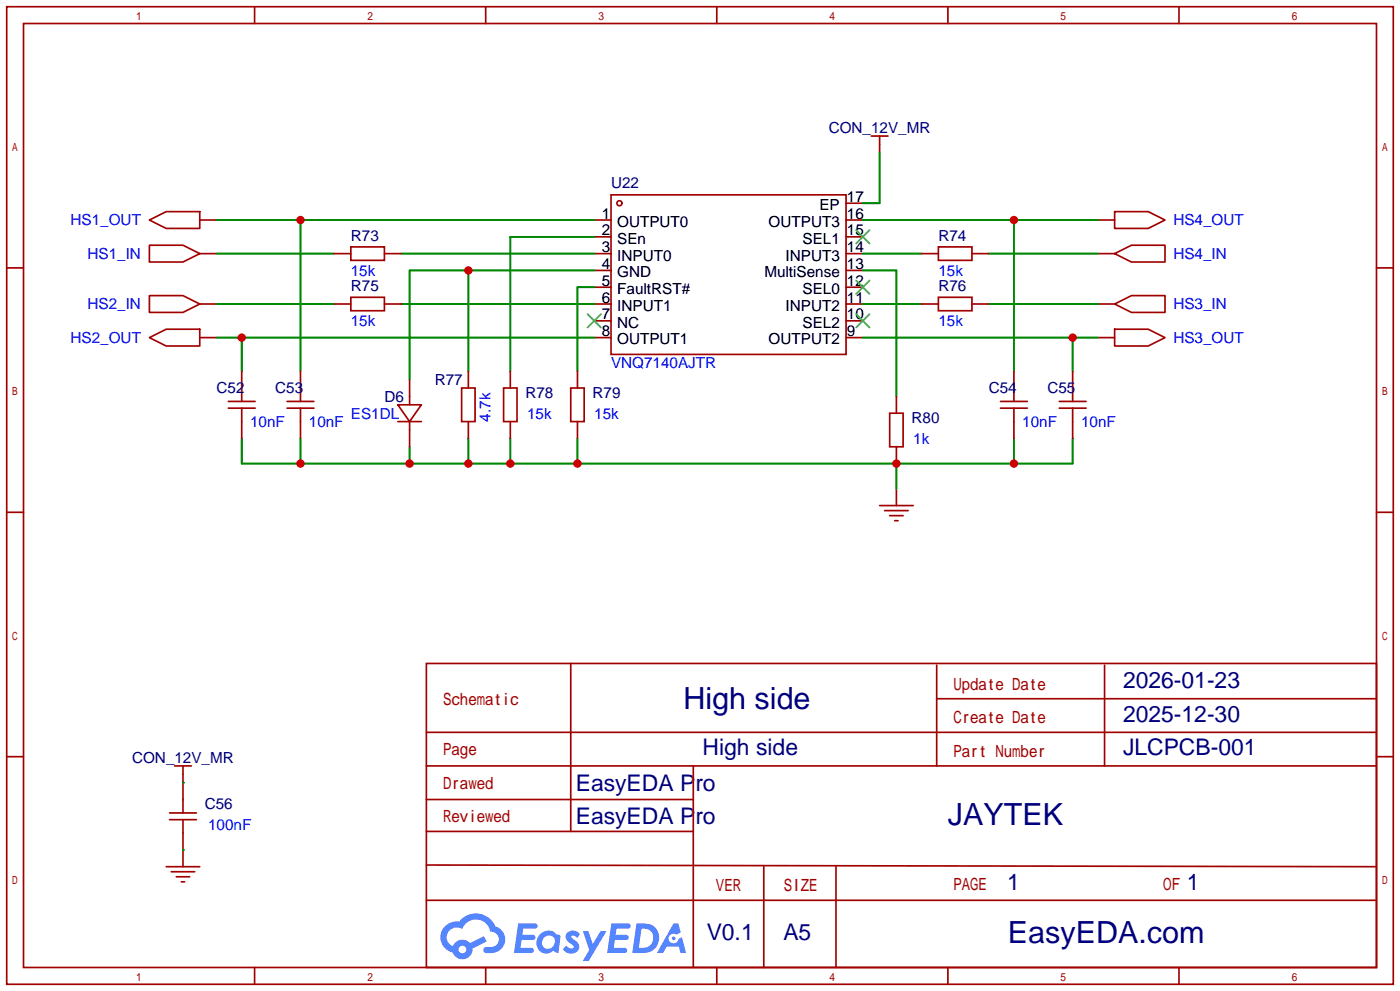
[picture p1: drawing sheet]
<svg xmlns="http://www.w3.org/2000/svg" width="212mm" height="150mm" viewBox="0 0 212 150" stroke-linecap="round" stroke-linejoin="round" font-family="sans-serif">
<g fill="none" stroke="#a10000" stroke-width=".25">
<path d="M1 1h209.8v147.8h-209.8zM3.6 3.6h204.7v142.7h-204.7zM38.5 1v2.6M73.5 1v2.6M108.5 1v2.6M143.4 1v2.6M178.4 1v2.6M1 40.5h2.6M208.3 40.5h2.5M1 77.5h2.6M208.3 77.5h2.5M1 114.4h2.6"/>
<path d="M64.5 100.3h143.8v46h-143.8zM64.5 115.8h143.8M64.5 110.7h143.8M86.4 100.3v25.4M104.9 115.8v15M141.7 100.6v15.2M141.7 105.7h66.6M167.1 100.6v15.2M208.3 114.4h2.5M64.5 120.9h40.4M64.5 136.1h143.8M64.5 130.8l143.8 .3"/>
<path d="M64.5 125.7h40.4M104.9 131.1v15.2M115.6 131.1v15.2M126.5 131.1v15.2M38.5 146.3v2.5M73.5 146.3v2.5M108.5 146.3v2.5M143.4 146.3v2.5M178.4 146.3v2.5"/>
</g>
<g fill="#5487ff">
<path d="M85.9 141a1.3 1.3 0 0 1 1.8 .3l-.4 .6a.54 .54 0 0 0-.9-.2l.1 .1a2.32 2.32 0 0 1 1.1 1.4 1.36 1.36 0 0 1-1.1 1 1.36 1.36 0 0 1-1.3-.6l.5-.6a.7 .7 0 0 0 1.1 .3l-.1-.3a2.4 2.4 0 0 1-1.1-1.3l.1-.5z"/>
<path d="M88.2 140.8h.8l.7 2 1.2-2h.9l-2.7 4.5h-.9l1-1.6z"/>
<path d="M78.4 139.6h1.6a1.31 1.31 0 0 1 1.3 .2 .4 .4 0 0 1-.4 .6h-1.7l-.2 1h1.7a.4 .4 0 0 1 .3 .4 .4 .4 0 0 1-.4 .4l-1.7-.1-.1 1.2h.8a1.23 1.23 0 0 1 1.1 .2 .39 .39 0 0 1-.3 .6h-2.6z"/>
<path d="M92.5 139.6h1.6a1.32 1.32 0 0 1 1.3 .2 .39 .39 0 0 1-.4 .6h-1.7l-.1 1h1.6a.4 .4 0 0 1 .3 .4 .4 .4 0 0 1-.4 .3h-1.7l-.1 1.2h.8a1.23 1.23 0 0 1 1.2 .2 .39 .39 0 0 1-.4 .6h-2.6z"/>
<path d="M101.9 139.6h.7l.4 1.4-.6 .3a.75 .75 0 0 0-1.2 .3 .75 .75 0 0 0 .5 1.1 .75 .75 0 0 0 1-.7l.5-.3 .6 2.4h-.8l-.3-.9h-1.8l-.6 .9h-.9z"/>
<path d="M96.3 139.6l-.6 4.5h1.4a2.27 2.27 0 0 0 2.5-1.6 2.27 2.27 0 0 0-1.3-2.7zM97.1 140.4a1.5 1.5 0 0 1 1.8 1.6 1.5 1.5 0 0 1-2 1.3h-.2z"/>
<path d="M81.7 141.3a1.62 1.62 0 0 0-.4 2.1 1.62 1.62 0 0 0 2.1 .6l.3-.2 .4 .2 .4 .1 .3-2.5-.2-.2-.1-.1a.57 .57 0 0 1-.6-.3 1.73 1.73 0 0 0-2.2 .3zM82.3 141.8a.96 .96 0 0 1 1.5 0 .96 .96 0 0 1-.2 1.4 .95 .95 0 0 1-1.4 0 .95 .95 0 0 1 .1-1.4z"/>
<path d="M67.4 140a2.37 2.37 0 0 0 1.1 4.1 1.54 1.54 0 0 0 1.8 .9 1.54 1.54 0 0 0 1.2-1.6l2.2-1-.5-.8-2.1 1a1.57 1.57 0 0 0-2.6 .5 1.5 1.5 0 0 1-.7-2.1 1.5 1.5 0 0 1 2.2-.5 2.23 2.23 0 0 1 2.2-1.4 2.23 2.23 0 0 1 2 1.8 1.16 1.16 0 0 1 1.3 1.1 1.16 1.16 0 0 1-1.1 1.2h-.7a.47 .47 0 0 0-.6 .4 .47 .47 0 0 0 .5 .5 2.26 2.26 0 0 0 2.8-2.5 2.12 2.12 0 0 0-1.5-1.5 3.2 3.2 0 0 0-5.4-.7l-.4-.1a2.55 2.55 0 0 0-1.7 .7zM69.4 143.6a.6 .6 0 0 1 1.2 0 .6 .6 0 0 1-1.2 0z"/>
<circle cx="101.9" cy="141.9" r=".28"/>
</g>
<g fill="none" stroke="#a10000" stroke-width=".25">
<path d="M22.6 37.1h5.1l2.5 1.3-2.5 1.2h-5.1zM22.6 33.3l2.5-1.3h5.1v2.5h-5.1zM30.2 33.3h2.6M30.2 38.4h2.6M50.5 38.4h2.6M53.1 37.3h5.1v2.1h-5.1zM58.2 38.4h2.5M89.9 33.3h2.6M89.9 35.8h2.6M89.9 38.4h2.6M92.5 29.5h35.5v24.1h-35.5zM128 33.3h2.6"/>
<path d="M128 35.8h2.6M128 38.4h2.6M128 30.7h2.6M131.8 20.6h2.6M133.1 20.6v2.5M139.4 38.4h2.6M142 37.3h5.1v2.1h-5.1zM147.1 38.4h2.5M166.1 33.3h2.6M166.1 38.4h2.6M168.7 38.4l2.5-1.3h5.1v2.5h-5.1zM168.7 32h5l2.6 1.3-2.6 1.2h-5z"/>
<path d="M22.6 44.7h5.1l2.5 1.3-2.5 1.2h-5.1zM22.6 51.1l2.5-1.3h5.1v2.5h-5.1zM30.2 46h2.6M30.2 51.1h2.6M36.6 56.1v4.6M45.5 56.1v4.6M50.5 46h2.6M53.1 45h5.1v2h-5.1zM58.2 46h2.5M62 57.4v3.8M69.8 58.7h2.1v5.1h-2.1zM70.9 56.1v2.6"/>
<path d="M76.2 58.7h2v5.1h-2zM77.2 56.1v2.6M86.4 58.7h2v5.1h-2zM87.4 56.1v2.6M89.9 40.9h2.6M89.9 43.4h2.6M89.9 46h2.6M89.9 48.5h2.6M89.9 51.1h2.6M128 40.9h2.6M128 43.4h2.6M128 46h2.6"/>
<path d="M128 48.5h2.6M128 51.1h2.6M135.6 59.9v2.6M139.4 46h2.6M142 45h5.1v2h-5.1zM147.1 46h2.5M153.4 56.1v4.6M162.3 56.1v4.6M166.1 46h2.6M166.1 51.1h2.6M168.7 46l2.5-1.3h5.1v2.5h-5.1zM168.7 49.8h5l2.6 1.3-2.6 1.2h-5z"/>
<path d="M34.5 60.7h4.1M34.5 61.7h4.1M36.6 61.7v4.6M43.4 60.7h4.1M43.4 61.7h4.1M45.5 61.7v4.6M60.2 61.2h3.6l-1.8 2.6zM60.2 63.8h3.6M62 63.8v3.8M70.9 63.8v2.5M77.2 63.8v2.5M87.4 63.8v2.5"/>
<path d="M133.1 76.5h5.1M133.9 77.2h3.5M134.6 62.5h2.1v5.1h-2.1zM134.6 78h2.1M135.4 78.7h.5M135.6 67.6v2.5M135.6 73.9v2.6M151.4 60.7h4M151.4 61.7h4M153.4 61.7v4.6M160.3 60.7h4M160.3 61.7h4"/>
<path d="M162.3 61.7v4.6M26.4 115.8h2.6M27.7 115.8v7.1M25.1 131.1h5.1M25.7 122.9h4M25.7 124h4M25.9 131.8h3.6M26.7 132.6h2M27.4 133.3h.5M27.7 124v7.1"/>
<circle cx="93.7" cy="30.7" r=".38"/>
</g>
<path d="M129.5 34.8l2.1 2M131.6 34.8l-2.1 2M88.9 47.5l2 2M90.9 47.5l-2 2M129.5 47.5l2.1 2M129.5 42.4l2.1 2M131.6 47.5l-2.1 2M131.6 42.4l-2.1 2" fill="none" stroke="#3c3" stroke-width=".25"/>
<g fill="none" stroke="#008700" stroke-width=".25">
<path d="M32.8 38.4h17.7M32.8 33.3h57.1M45.5 33.3v22.8M60.7 38.4h29.2M89.9 35.8h-12.7v20.3M130.6 38.4h8.8M130.6 33.3h35.5M133.1 23.1v7.6h-2.5M149.6 38.4h16.5M153.4 33.3v22.8M32.8 46h17.7M32.8 51.1h57.1"/>
<path d="M36.6 51.1v5M60.7 46h29.2M70.9 40.9v15.2M89.9 43.4h-2.5v12.7M89.9 40.9h-27.9v16.5M130.6 40.9h5v19M130.6 46h8.8M130.6 51.1h35.5M149.6 46h16.5M162.3 51.1v5M36.6 66.3v3.8h125.7v-3.8M45.5 66.3v3.8"/>
<path d="M62 67.6v2.5M70.9 66.3v3.8M77.2 66.3v3.8M87.4 66.3v3.8M135.6 70.1v3.8M153.4 66.3v3.8M27.7 118.4h.1M27.7 128.5h.1"/>
</g>
<g fill="#c00">
<circle cx="162.3" cy="51.1" r=".63"/>
<circle cx="153.4" cy="33.3" r=".63"/>
<circle cx="70.9" cy="40.9" r=".63"/>
<circle cx="36.6" cy="51.1" r=".63"/>
<circle cx="45.5" cy="33.3" r=".63"/>
<circle cx="77.2" cy="70.1" r=".63"/>
<circle cx="153.4" cy="70.1" r=".63"/>
<circle cx="135.6" cy="70.1" r=".63"/>
<circle cx="45.5" cy="70.1" r=".63"/>
<circle cx="62" cy="70.1" r=".63"/>
<circle cx="87.4" cy="70.1" r=".63"/>
<circle cx="70.9" cy="70.1" r=".63"/>
</g>
<g font-size="4.6" fill="#000080">
<text x="103.4" y="107.3">High side</text>
<text x="143.4" y="124.8">JAYTEK</text>
<text x="152.5" y="142.6">EasyEDA.com</text>
</g>
<g font-size="3.5" fill="#000080">
<text x="169.9" y="104.1">2026-01-23</text>
<text x="169.9" y="109.2">2025-12-30</text>
<text x="87.1" y="119.6">EasyEDA Pro</text>
<text x="106.3" y="114.2">High side</text>
<text x="169.9" y="114.2">JLCPCB-001</text>
<text x="87.1" y="124.7">EasyEDA Pro</text>
<text x="152.4" y="134.6">1</text>
<text x="179.6" y="134.6">1</text>
<text x="106.9" y="142.2">V0.1</text>
<text x="118.5" y="142.2">A5</text>
</g>
<g font-size="2.5" fill="#a00000">
<text x="67.1" y="106.6">Schematic</text>
<text x="144.3" y="104.3">Update Date</text>
<text x="144.3" y="109.3">Create Date</text>
<text x="67.1" y="119.3">Drawed</text>
<text x="67.1" y="114.2">Page</text>
<text x="144.3" y="114.4">Part Number</text>
<text x="67.1" y="124.3">Reviewed</text>
<text x="108.3" y="134.7">VER</text>
<text x="118.6" y="134.7">SIZE</text>
<text x="144.3" y="134.5">PAGE</text>
<text x="176" y="134.5">OF</text>
</g>
<g font-size="2.3" fill="#000080">
<text x="125.4" y="20.1">CON_12V_MR</text>
<text x="92.5" y="28.5">U22</text>
<text x="53.1" y="36.4">R73</text>
<text x="142" y="36.4">R74</text>
<text x="53.1" y="44">R75</text>
<text x="142" y="44">R76</text>
<text x="32.8" y="59.5">C52</text>
<text x="41.7" y="59.5">C53</text>
<text x="65.8" y="58.2">R77</text>
<text x="149.6" y="59.5">C54</text>
<text x="158.5" y="59.5">C55</text>
<text x="58.2" y="60.8">D6</text>
<text x="79.5" y="60.3">R78</text>
<text x="89.7" y="60.3">R79</text>
<text x="137.9" y="64">R80</text>
<text x="20" y="115.4">CON_12V_MR</text>
<text x="31" y="122.4">C56</text>
</g>
<g font-size="2.3" fill="#00f">
<text x="10.7" y="34.1">HS1_OUT</text>
<text x="177.5" y="34.1">HS4_OUT</text>
<text x="13.3" y="39.2">HS1_IN</text>
<text x="53.1" y="41.7">15k</text>
<text x="142" y="41.7">15k</text>
<text x="177.5" y="39.2">HS4_IN</text>
<text x="13.3" y="46.8">HS2_IN</text>
<text x="177.5" y="46.8">HS3_IN</text>
<text x="10.7" y="51.9">HS2_OUT</text>
<text x="53.1" y="49.3">15k</text>
<text x="142" y="49.3">15k</text>
<text x="177.5" y="51.9">HS3_OUT</text>
<text x="92.5" y="55.7">VNQ7140AJTR</text>
<text x="37.8" y="64.6">10nF</text>
<text x="46.7" y="64.6">10nF</text>
<text x="53.1" y="63.3">ES1DL</text>
<text x="74.2" y="63.8" transform="rotate(-90 74.2 63.8)">4.7k</text>
<text x="79.8" y="63.3">15k</text>
<text x="89.9" y="63.3">15k</text>
<text x="154.7" y="64.6">10nF</text>
<text x="163.6" y="64.6">10nF</text>
<text x="138.2" y="67.1">1k</text>
<text x="31.5" y="125.5">100nF</text>
</g>
<g font-size="2.3">
<text x="91" y="33">1</text>
<text x="91" y="35.6">2</text>
<text x="93.4" y="34.3">OUTPUT0</text>
<text x="116.3" y="34.3">OUTPUT3</text>
<text x="124" y="31.8">EP</text>
<text x="128.1" y="35.6">15</text>
<text x="128.1" y="33">16</text>
<text x="128.1" y="30.5">17</text>
<text x="91" y="38.1">3</text>
<text x="91" y="40.7">4</text>
<text x="93.4" y="36.9">SEn</text>
<text x="93.4" y="39.4">INPUT0</text>
<text x="93.4" y="41.9">GND</text>
<text x="115.7" y="41.9">MultiSense</text>
<text x="118.9" y="39.4">INPUT3</text>
<text x="121.4" y="36.9">SEL1</text>
<text x="128.1" y="40.7">13</text>
<text x="128.1" y="38.1">14</text>
<text x="91" y="43.2">5</text>
<text x="91" y="45.7">6</text>
<text x="93.4" y="44.5">FaultRST#</text>
<text x="93.4" y="47">INPUT1</text>
<text x="118.9" y="47">INPUT2</text>
<text x="121.4" y="44.5">SEL0</text>
<text x="128.1" y="45.7">11</text>
<text x="128.1" y="43.2">12</text>
<text x="91" y="48.3">7</text>
<text x="91" y="50.8">8</text>
<text x="93.4" y="49.6">NC</text>
<text x="93.4" y="52.1">OUTPUT1</text>
<text x="116.3" y="52.1">OUTPUT2</text>
<text x="121.4" y="49.6">SEL2</text>
<text x="128.1" y="50.8">9</text>
<text x="128.1" y="48.3">10</text>
</g>
</svg>
